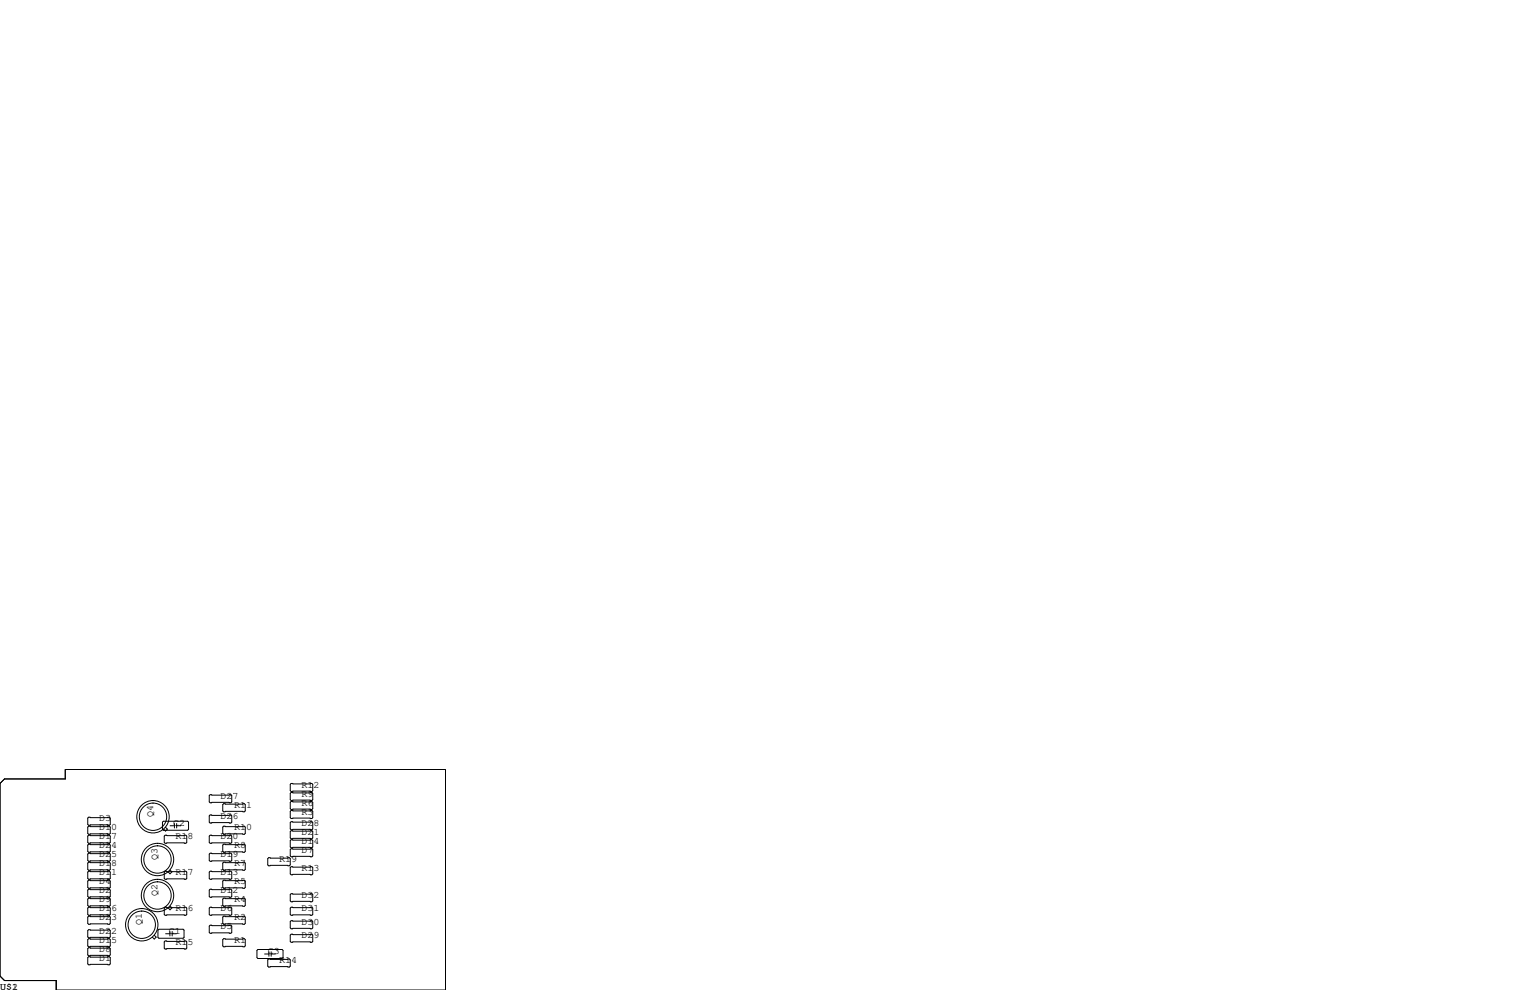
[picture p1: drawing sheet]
<svg xmlns="http://www.w3.org/2000/svg" width="432mm" height="279mm" viewBox="0 0 432 279" stroke-linecap="round" stroke-linejoin="round" font-family="sans-serif">
<g fill="none" stroke="#000" stroke-width=".28">
<path d="M0 221.1l1.3-1.3h17.1v-2.6h107.3v62.2h-109.8v-2.7h-14.6l-1.3-1.2zM25 230.6h5.9l.2 .3v1.8l-.2 .2h-5.9l-.2-.2v-1.8zM25 233.2h5.9l.2 .2v1.8l-.2 .3h-5.9l-.2-.3v-1.8zM25 235.7h5.9l.2 .3v1.7l-.2 .3h-5.9l-.2-.3v-1.7zM25 238.3h5.9l.2 .2v1.8l-.2 .2h-5.9l-.2-.2v-1.8zM45.8 232l.3-.2h6.9l.2 .2v2.1l-.2 .2h-6.9l-.3-.2zM46.6 235.7h5.9l.2 .3v1.7l-.2 .3h-5.9l-.2-.3v-1.7zM46.7 233.5l.5 .5-.5 .5-.5-.5M48 233h1.2M49.2 232.4v1.3M49.9 233h1.2M49.9 232.4v1.3"/>
<path d="M59.3 235.7h5.9l.2 .3v1.7l-.2 .3h-5.9l-.2-.3v-1.7zM59.3 224.3h5.9l.2 .2v1.8l-.2 .3h-5.9l-.2-.3v-1.8zM59.3 230h5.9l.2 .3v1.7l-.2 .3h-5.9l-.2-.3v-1.7zM63.1 238.3h5.9l.2 .2v1.8l-.2 .2h-5.9l-.2-.2v-1.8zM63.1 226.8h5.9l.2 .3v1.8l-.2 .2h-5.9l-.2-.2v-1.8zM63.1 233.2h5.9l.2 .2v1.8l-.2 .3h-5.9l-.2-.3v-1.8zM82.2 221.1h5.8l.3 .3v1.7l-.3 .3h-5.8l-.3-.3v-1.7zM82.2 223.6h5.8l.3 .3v1.8l-.3 .2h-5.8l-.3-.2v-1.8zM82.2 226.2h5.8l.3 .2v1.8l-.3 .3h-5.8l-.3-.3v-1.8zM82.2 228.7h5.8l.3 .3v1.8l-.3 .2h-5.8l-.3-.2v-1.8zM82.2 231.9h5.8l.3 .3v1.7l-.3 .3h-5.8l-.3-.3v-1.7zM82.2 234.4h5.8l.3 .3v1.8l-.3 .2h-5.8l-.3-.2v-1.8z"/>
<path d="M82.2 237h5.8l.3 .2v1.8l-.3 .3h-5.8l-.3-.3v-1.8zM82.2 239.5h5.8l.3 .3v1.8l-.3 .2h-5.8l-.3-.2v-1.8zM25 245.9h5.9l.2 .2v1.8l-.2 .3h-5.9l-.2-.3v-1.8zM25 240.8h5.9l.2 .2v1.8l-.2 .3h-5.9l-.2-.3v-1.8zM25 243.3h5.9l.2 .3v1.8l-.2 .2h-5.9l-.2-.2v-1.8zM25 248.4h5.9l.2 .3v1.7l-.2 .3h-5.9l-.2-.3v-1.7zM25 251h5.9l.2 .2v1.8l-.2 .2h-5.9l-.2-.2v-1.8zM25 253.5h5.9l.2 .2v1.8l-.2 .3h-5.9l-.2-.3v-1.8zM25 256h5.9l.2 .3v1.8l-.2 .2h-5.9l-.2-.2v-1.8zM25 258.6h5.9l.2 .2v1.8l-.2 .3h-5.9l-.2-.3v-1.8zM46.4 246.1l.2-.2h5.9l.2 .2v1.8l-.2 .3h-5.9l-.2-.3zM46.4 256.3l.2-.3h5.9l.2 .3v1.8l-.2 .2h-5.9l-.2-.2z"/>
<path d="M48 245.5l.5 .6-.5 .5-.6-.5M48 255.7l.5 .5-.5 .6-.6-.6M59.1 251.2l.2-.2h5.9l.2 .2v1.8l-.2 .2h-5.9l-.2-.2zM59.1 246.1l.2-.2h5.9l.2 .2v1.8l-.2 .3h-5.9l-.2-.3zM59.1 256.3l.2-.3h5.9l.2 .3v1.8l-.2 .2h-5.9l-.2-.2zM59.3 240.8h5.9l.2 .2v1.8l-.2 .3h-5.9l-.2-.3v-1.8zM62.9 248.7l.2-.3h5.9l.2 .3v1.7l-.2 .3h-5.9l-.2-.3zM62.9 253.7l.2-.2h5.9l.2 .2v1.8l-.2 .3h-5.9l-.2-.3zM62.9 258.8l.2-.2h5.9l.2 .2v1.8l-.2 .3h-5.9l-.2-.3zM63.1 243.3h5.9l.2 .3v1.8l-.2 .2h-5.9l-.2-.2v-1.8zM75.8 242.1h5.9l.2 .2v1.8l-.2 .2h-5.9l-.2-.2v-1.8zM81.9 244.9l.3-.3h5.8l.3 .3v1.7l-.3 .3h-5.8l-.3-.3z"/>
<path d="M81.9 252.5l.3-.3h5.8l.3 .3v1.8l-.3 .2h-5.8l-.3-.2zM81.9 256.3l.3-.3h5.8l.3 .3v1.8l-.3 .2h-5.8l-.3-.2zM25 264.9h5.9l.2 .3v1.8l-.2 .2h-5.9l-.2-.2v-1.8zM25 270h5.9l.2 .3v1.7l-.2 .3h-5.9l-.2-.3v-1.7zM25 262.4h5.9l.2 .2v1.8l-.2 .3h-5.9l-.2-.3v-1.8zM25 267.5h5.9l.2 .2v1.8l-.2 .2h-5.9l-.2-.2v-1.8zM43.5 264l.6 .5-.6 .5-.5-.5M44.6 262.5l.2-.2h6.9l.2 .2v2l-.2 .3h-6.9l-.2-.3zM46.4 265.8l.2-.2h5.9l.2 .2v1.8l-.2 .2h-5.9l-.2-.2zM46.7 263.5h1.3M48 262.9v1.3M48.6 263.5h1.2"/>
<path d="M48.6 262.9v1.3M59.1 261.4l.2-.3h5.9l.2 .3v1.7l-.2 .3h-5.9l-.2-.3zM62.9 265.2l.2-.3h5.9l.2 .3v1.8l-.2 .2h-5.9l-.2-.2zM72.5 268.2l.3-.2h6.8l.3 .2v2.1l-.3 .2h-6.8l-.3-.2zM74.7 269.2h1.2M75.6 270.9l.2-.3h5.9l.2 .3v1.8l-.2 .2h-5.9l-.2-.2zM75.9 268.6v1.3M76.5 269.2h1.2M76.5 268.6v1.3M81.9 260.1l.3-.3h5.8l.3 .3v1.8l-.3 .2h-5.8l-.3-.2zM81.9 263.9l.3-.2h5.8l.3 .2v1.8l-.3 .2h-5.8l-.3-.2z"/>
<circle cx="43.2" cy="230.5" r="3.9"/>
<circle cx="43.2" cy="230.5" r="4.6"/>
<circle cx="44.4" cy="242.6" r="3.9"/>
<circle cx="44.4" cy="252.7" r="3.9"/>
<circle cx="44.5" cy="252.7" r="4.6"/>
<circle cx="44.5" cy="242.6" r="4.6"/>
<circle cx="40" cy="261" r="3.9"/>
<circle cx="40" cy="261" r="4.6"/>
</g>
<g font-size="2.8">
<text x="62.2" y="225.4">D27</text>
<text x="66" y="228">R11</text>
<text x="85.1" y="227.3">R6</text>
<text x="85.1" y="224.8">R9</text>
<text x="85.1" y="222.2">R12</text>
<text x="27.9" y="231.8">D3</text>
<text x="43.2" y="230.5" transform="rotate(-90 43.2 230.5)">Q4</text>
<text x="48.9" y="233">C2</text>
<text x="62.2" y="231.1">D26</text>
<text x="85.1" y="229.9">R3</text>
<text x="85.1" y="233">D28</text>
<text x="27.9" y="234.3">D10</text>
<text x="27.9" y="236.9">D17</text>
<text x="27.9" y="239.4">D24</text>
<text x="49.5" y="236.9">R18</text>
<text x="62.2" y="236.9">D20</text>
<text x="66" y="239.4">R8</text>
<text x="66" y="234.3">R10</text>
<text x="85.1" y="238.1">D14</text>
<text x="85.1" y="235.6">D21</text>
<text x="27.9" y="244.5">D18</text>
<text x="27.9" y="241.9">D25</text>
<text x="44.4" y="242.6" transform="rotate(-90 44.4 242.6)">Q3</text>
<text x="62.2" y="241.9">D19</text>
<text x="66" y="244.5">R7</text>
<text x="78.7" y="243.2">R19</text>
<text x="85.1" y="245.7">R13</text>
<text x="85.1" y="240.7">D7</text>
<text x="27.9" y="249.6">D4</text>
<text x="27.9" y="247">D11</text>
<text x="49.5" y="247">R17</text>
<text x="62.2" y="247">D13</text>
<text x="66" y="249.6">R5</text>
<text x="27.9" y="252.1">D2</text>
<text x="27.9" y="254.6">D9</text>
<text x="27.9" y="257.2">D16</text>
<text x="44.4" y="252.7" transform="rotate(-90 44.4 252.7)">Q2</text>
<text x="49.5" y="257.2">R16</text>
<text x="62.2" y="257.2">D6</text>
<text x="62.2" y="252.1">D12</text>
<text x="66" y="254.6">R4</text>
<text x="85.1" y="257.2">D31</text>
<text x="85.1" y="253.4">D32</text>
<text x="27.9" y="263.5">D22</text>
<text x="27.9" y="259.7">D23</text>
<text x="40" y="261" transform="rotate(-90 40 261)">Q1</text>
<text x="47.6" y="263.5">C1</text>
<text x="62.2" y="262.3">D5</text>
<text x="66" y="259.7">R2</text>
<text x="85.1" y="261">D30</text>
<text x="27.9" y="268.6">D8</text>
<text x="27.9" y="266.1">D15</text>
<text x="49.5" y="266.7">R15</text>
<text x="66" y="266.1">R1</text>
<text x="75.6" y="269.2">C3</text>
<text x="85.1" y="264.8">D29</text>
<text x="27.9" y="271.1">D1</text>
<text x="78.7" y="271.8">R14</text>
<text x="0" y="279.4">U$1</text>
<text x="3.4" y="279.4">2</text>
</g>
</svg>
